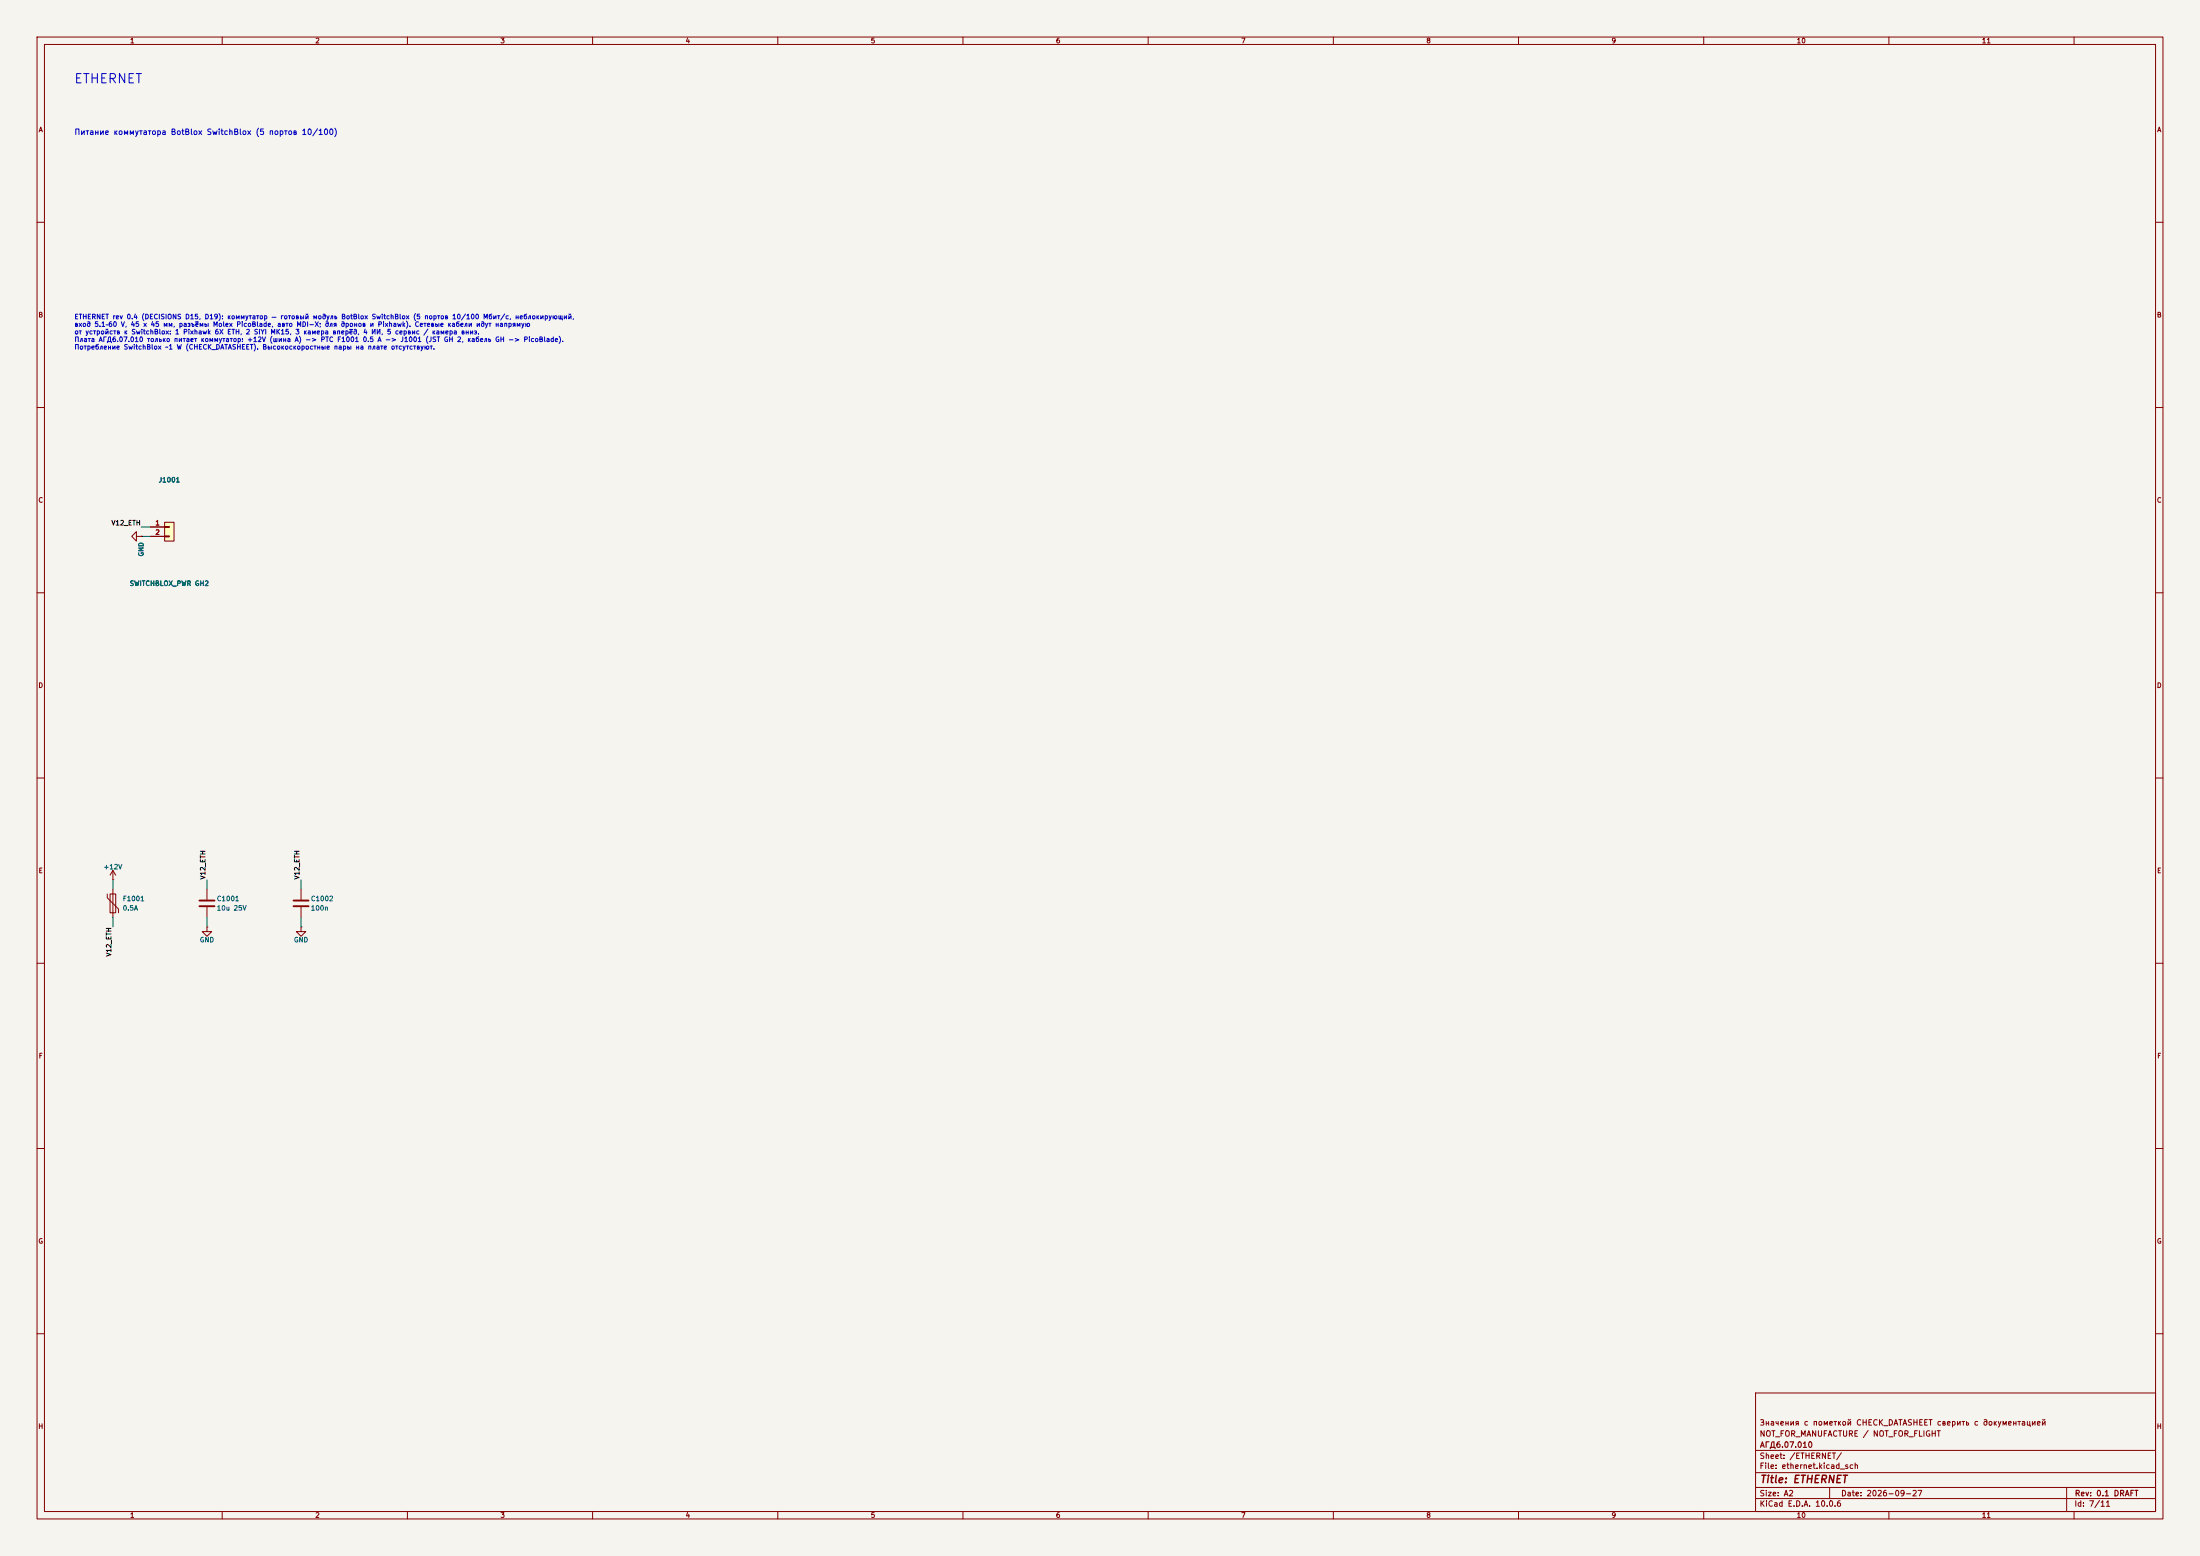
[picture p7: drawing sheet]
(kicad_sch (version 20260101) (generator "eeschema") (generator_version "10.0") (paper "A2") (title_block (title "ETHERNET") (date "2026-09-27") (rev "0.1 DRAFT") (company "АГД6.07.010") (comment 1 "NOT_FOR_MANUFACTURE / NOT_FOR_FLIGHT") (comment 2 "Значения с пометкой CHECK_DATASHEET сверить с документацией")) (lib_symbols (symbol "Connector_Generic:Conn_01x02"
  (pin_names
   (offset 1.016) (hide yes))
  (exclude_from_sim no)
  (in_bom yes)
  (on_board yes)
  (in_pos_files yes)
  (duplicate_pin_numbers_are_jumpers no)
  (property "Reference" "J" (at 0 2.54 0) (show_name no) (do_not_autoplace no) (effects (font (size 1.27 1.27))))
  (property "Value" "Conn_01x02" (at 0 -5.08 0) (show_name no) (do_not_autoplace no) (effects (font (size 1.27 1.27))))
  (property "Footprint" "" (at 0 0 0) (show_name no) (do_not_autoplace no) (hide yes) (effects (font (size 1.27 1.27))))
  (property "Datasheet" "" (at 0 0 0) (show_name no) (do_not_autoplace no) (hide yes) (effects (font (size 1.27 1.27))))
  (property "Description" "Generic connector, single row, 01x02, script generated (kicad-library-utils/schlib/autogen/connector/)" (at 0 0 0) (show_name no) (do_not_autoplace no) (hide yes) (effects (font (size 1.27 1.27))))
  (symbol "Conn_01x02_1_1"
   (rectangle (start -1.27 1.27) (end 1.27 -3.81) (stroke (width 0.254) (type default)) (fill (type background)))
   (rectangle (start -1.27 0.127) (end 0 -0.127) (stroke (width 0.1524) (type default)) (fill (type none)))
   (rectangle (start -1.27 -2.413) (end 0 -2.667) (stroke (width 0.1524) (type default)) (fill (type none)))
   (pin passive line (at -5.08 0 0) (length 3.81) (name "Pin_1" (effects (font (size 1.27 1.27)))) (number "1" (effects (font (size 1.27 1.27)))))
   (pin passive line (at -5.08 -2.54 0) (length 3.81) (name "Pin_2" (effects (font (size 1.27 1.27)))) (number "2" (effects (font (size 1.27 1.27))))))
  (embedded_fonts no))
(symbol "Device:C"
  (pin_numbers (hide yes))
  (pin_names
   (offset 0.254))
  (exclude_from_sim no)
  (in_bom yes)
  (on_board yes)
  (in_pos_files yes)
  (duplicate_pin_numbers_are_jumpers no)
  (property "Reference" "C" (at 0.635 2.54 0) (show_name no) (do_not_autoplace no) (effects (font (size 1.27 1.27)) (justify left)))
  (property "Value" "C" (at 0.635 -2.54 0) (show_name no) (do_not_autoplace no) (effects (font (size 1.27 1.27)) (justify left)))
  (property "Footprint" "" (at 0.9652 -3.81 0) (show_name no) (do_not_autoplace no) (hide yes) (effects (font (size 1.27 1.27))))
  (property "Datasheet" "" (at 0 0 0) (show_name no) (do_not_autoplace no) (hide yes) (effects (font (size 1.27 1.27))))
  (property "Description" "Unpolarized capacitor" (at 0 0 0) (show_name no) (do_not_autoplace no) (hide yes) (effects (font (size 1.27 1.27))))
  (symbol "C_0_1"
   (polyline (pts (xy -2.032 0.762) (xy 2.032 0.762)) (stroke (width 0.508) (type default)) (fill (type none)))
   (polyline (pts (xy -2.032 -0.762) (xy 2.032 -0.762)) (stroke (width 0.508) (type default)) (fill (type none))))
  (symbol "C_1_1"
   (pin passive line (at 0 3.81 270) (length 2.794) (name "" (effects (font (size 1.27 1.27)))) (number "1" (effects (font (size 1.27 1.27)))))
   (pin passive line (at 0 -3.81 90) (length 2.794) (name "" (effects (font (size 1.27 1.27)))) (number "2" (effects (font (size 1.27 1.27))))))
  (embedded_fonts no))
(symbol "Device:Polyfuse"
  (pin_numbers (hide yes))
  (pin_names
   (offset 0))
  (exclude_from_sim no)
  (in_bom yes)
  (on_board yes)
  (in_pos_files yes)
  (duplicate_pin_numbers_are_jumpers no)
  (property "Reference" "F" (at -2.54 0 90) (show_name no) (do_not_autoplace no) (effects (font (size 1.27 1.27))))
  (property "Value" "Polyfuse" (at 2.54 0 90) (show_name no) (do_not_autoplace no) (effects (font (size 1.27 1.27))))
  (property "Footprint" "" (at 1.27 -5.08 0) (show_name no) (do_not_autoplace no) (hide yes) (effects (font (size 1.27 1.27)) (justify left)))
  (property "Datasheet" "" (at 0 0 0) (show_name no) (do_not_autoplace no) (hide yes) (effects (font (size 1.27 1.27))))
  (property "Description" "Resettable fuse, polymeric positive temperature coefficient" (at 0 0 0) (show_name no) (do_not_autoplace no) (hide yes) (effects (font (size 1.27 1.27))))
  (symbol "Polyfuse_0_1"
   (polyline (pts (xy -1.524 2.54) (xy -1.524 1.524) (xy 1.524 -1.524) (xy 1.524 -2.54)) (stroke (width 0) (type default)) (fill (type none)))
   (rectangle (start -0.762 2.54) (end 0.762 -2.54) (stroke (width 0.254) (type default)) (fill (type none)))
   (polyline (pts (xy 0 2.54) (xy 0 -2.54)) (stroke (width 0) (type default)) (fill (type none))))
  (symbol "Polyfuse_1_1"
   (pin passive line (at 0 3.81 270) (length 1.27) (name "" (effects (font (size 1.27 1.27)))) (number "1" (effects (font (size 1.27 1.27)))))
   (pin passive line (at 0 -3.81 90) (length 1.27) (name "" (effects (font (size 1.27 1.27)))) (number "2" (effects (font (size 1.27 1.27))))))
  (embedded_fonts no))
(symbol "power:+12V"
  (power global)
  (pin_numbers (hide yes))
  (pin_names
   (offset 0) (hide yes))
  (exclude_from_sim no)
  (in_bom yes)
  (on_board yes)
  (in_pos_files yes)
  (duplicate_pin_numbers_are_jumpers no)
  (property "Reference" "#PWR" (at 0 -3.81 0) (show_name no) (do_not_autoplace no) (hide yes) (effects (font (size 1.27 1.27))))
  (property "Value" "+12V" (at 0 3.556 0) (show_name no) (do_not_autoplace no) (effects (font (size 1.27 1.27))))
  (property "Footprint" "" (at 0 0 0) (show_name no) (do_not_autoplace no) (hide yes) (effects (font (size 1.27 1.27))))
  (property "Datasheet" "" (at 0 0 0) (show_name no) (do_not_autoplace no) (hide yes) (effects (font (size 1.27 1.27))))
  (property "Description" "Power symbol creates a global label with name \"+12V\"" (at 0 0 0) (show_name no) (do_not_autoplace no) (hide yes) (effects (font (size 1.27 1.27))))
  (symbol "+12V_0_1"
   (polyline (pts (xy -0.762 1.27) (xy 0 2.54)) (stroke (width 0) (type default)) (fill (type none)))
   (polyline (pts (xy 0 2.54) (xy 0.762 1.27)) (stroke (width 0) (type default)) (fill (type none)))
   (polyline (pts (xy 0 0) (xy 0 2.54)) (stroke (width 0) (type default)) (fill (type none))))
  (symbol "+12V_1_1"
   (pin power_in line (at 0 0 90) (length 0) (name "" (effects (font (size 1.27 1.27)))) (number "1" (effects (font (size 1.27 1.27))))))
  (embedded_fonts no))
(symbol "power:GND"
  (power global)
  (pin_numbers (hide yes))
  (pin_names
   (offset 0) (hide yes))
  (exclude_from_sim no)
  (in_bom yes)
  (on_board yes)
  (in_pos_files yes)
  (duplicate_pin_numbers_are_jumpers no)
  (property "Reference" "#PWR" (at 0 -6.35 0) (show_name no) (do_not_autoplace no) (hide yes) (effects (font (size 1.27 1.27))))
  (property "Value" "GND" (at 0 -3.81 0) (show_name no) (do_not_autoplace no) (effects (font (size 1.27 1.27))))
  (property "Footprint" "" (at 0 0 0) (show_name no) (do_not_autoplace no) (hide yes) (effects (font (size 1.27 1.27))))
  (property "Datasheet" "" (at 0 0 0) (show_name no) (do_not_autoplace no) (hide yes) (effects (font (size 1.27 1.27))))
  (property "Description" "Power symbol creates a global label with name \"GND\" , ground" (at 0 0 0) (show_name no) (do_not_autoplace no) (hide yes) (effects (font (size 1.27 1.27))))
  (symbol "GND_0_1"
   (polyline (pts (xy 0 0) (xy 0 -1.27) (xy 1.27 -1.27) (xy 0 -2.54) (xy -1.27 -1.27) (xy 0 -1.27)) (stroke (width 0) (type default)) (fill (type none))))
  (symbol "GND_1_1"
   (pin power_in line (at 0 0 270) (length 0) (name "" (effects (font (size 1.27 1.27)))) (number "1" (effects (font (size 1.27 1.27))))))
  (embedded_fonts no))) (text "ETHERNET" (exclude_from_sim no) (at 20 20 0) (effects (font (size 2.5 2.5)) (justify left top)))
(text "Питание коммутатора BotBlox SwitchBlox (5 портов 10/100)" (exclude_from_sim no) (at 20 35 0) (effects (font (size 1.5 1.5)) (justify left top)))
(text "ETHERNET rev 0.4 (DECISIONS D15, D19): коммутатор — готовый модуль BotBlox SwitchBlox (5 портов 10/100 Мбит/с, неблокирующий,\nвход 5.1–60 V, 45 x 45 мм, разъёмы Molex PicoBlade, авто MDI-X; для дронов и Pixhawk). Сетевые кабели идут напрямую\nот устройств к SwitchBlox: 1 Pixhawk 6X ETH, 2 SIYI MK15, 3 камера вперёд, 4 ИИ, 5 сервис / камера вниз.\nПлата АГД6.07.010 только питает коммутатор: +12V (шина А) -> PTC F1001 0.5 A -> J1001 (JST GH 2, кабель GH -> PicoBlade).\nПотребление SwitchBlox ~1 W (CHECK_DATASHEET). Высокоскоростные пары на плате отсутствуют." (exclude_from_sim no) (at 20 85 0) (effects (font (size 1.27 1.27)) (justify left top)))
(symbol (lib_id "Connector_Generic:Conn_01x02") (at 45.72 142.24 0) (unit 1) (body_style 1) (exclude_from_sim no) (in_bom yes) (on_board yes) (in_pos_files yes) (dnp no) (property "Reference" "J1001" (at 45.72 129.54 0) (show_name no) (do_not_autoplace no) (effects (font (size 1.27 1.27)))) (property "Value" "SWITCHBLOX_PWR GH2" (at 45.72 157.48 0) (show_name no) (do_not_autoplace no) (effects (font (size 1.27 1.27)))) (property "Footprint" "Connector_JST:JST_GH_SM02B-GHS-TB_1x02-1MP_P1.25mm_Horizontal" (at 45.72 142.24 0) (hide yes) (show_name no) (do_not_autoplace no) (effects (font (size 1.27 1.27)))) (property "Datasheet" "" (at 45.72 142.24 0) (hide yes) (show_name no) (do_not_autoplace no) (effects (font (size 1.27 1.27)))) (property "Description" "Generic connector, single row, 01x02, script generated (kicad-library-utils/schlib/autogen/connector/)" (at 45.72 142.24 0) (hide yes) (show_name no) (do_not_autoplace no) (effects (font (size 1.27 1.27)))) (pin "1") (pin "2"))
(wire (pts (xy 40.64 142.24) (xy 38.1 142.24)) (stroke (width 0) (type default)))
(label "V12_ETH" (at 38.1 142.24 180) (effects (font (size 1.27 1.27)) (justify right bottom)))
(wire (pts (xy 40.64 144.78) (xy 38.1 144.78)) (stroke (width 0) (type default)))
(symbol (lib_id "power:GND") (at 38.1 144.78 270) (unit 1) (body_style 1) (exclude_from_sim no) (in_bom yes) (on_board yes) (in_pos_files yes) (dnp no) (property "Reference" "#PWR280" (at 38.1 148.28 0) (hide yes) (show_name no) (do_not_autoplace no) (effects (font (size 1.27 1.27)))) (property "Value" "GND" (at 38.1 148.28 0) (show_name no) (do_not_autoplace no) (effects (font (size 1.27 1.27)))) (property "Footprint" "" (at 38.1 144.78 0) (hide yes) (show_name no) (do_not_autoplace no) (effects (font (size 1.27 1.27)))) (property "Datasheet" "" (at 38.1 144.78 0) (hide yes) (show_name no) (do_not_autoplace no) (effects (font (size 1.27 1.27)))) (property "Description" "Power symbol creates a global label with name \"GND\" , ground" (at 38.1 144.78 0) (hide yes) (show_name no) (do_not_autoplace no) (effects (font (size 1.27 1.27)))) (pin "1"))
(symbol (lib_id "Device:Polyfuse") (at 30.48 243.84 0) (unit 1) (body_style 1) (exclude_from_sim no) (in_bom yes) (on_board yes) (in_pos_files yes) (dnp no) (property "Reference" "F1001" (at 33.02 242.57 0) (show_name no) (do_not_autoplace no) (effects (font (size 1.27 1.27)) (justify left))) (property "Value" "0.5A" (at 33.02 245.11 0) (show_name no) (do_not_autoplace no) (effects (font (size 1.27 1.27)) (justify left))) (property "Footprint" "Fuse:Fuse_1206_3216Metric" (at 30.48 243.84 0) (hide yes) (show_name no) (do_not_autoplace no) (effects (font (size 1.27 1.27)))) (property "Datasheet" "" (at 30.48 243.84 0) (hide yes) (show_name no) (do_not_autoplace no) (effects (font (size 1.27 1.27)))) (property "Description" "Resettable fuse, polymeric positive temperature coefficient" (at 30.48 243.84 0) (hide yes) (show_name no) (do_not_autoplace no) (effects (font (size 1.27 1.27)))) (pin "1") (pin "2"))
(wire (pts (xy 30.48 240.03) (xy 30.48 237.49)) (stroke (width 0) (type default)))
(symbol (lib_id "power:+12V") (at 30.48 237.49 0) (unit 1) (body_style 1) (exclude_from_sim no) (in_bom yes) (on_board yes) (in_pos_files yes) (dnp no) (property "Reference" "#PWR281" (at 30.48 240.99 0) (hide yes) (show_name no) (do_not_autoplace no) (effects (font (size 1.27 1.27)))) (property "Value" "+12V" (at 30.48 233.99 0) (show_name no) (do_not_autoplace no) (effects (font (size 1.27 1.27)))) (property "Footprint" "" (at 30.48 237.49 0) (hide yes) (show_name no) (do_not_autoplace no) (effects (font (size 1.27 1.27)))) (property "Datasheet" "" (at 30.48 237.49 0) (hide yes) (show_name no) (do_not_autoplace no) (effects (font (size 1.27 1.27)))) (property "Description" "Power symbol creates a global label with name \"+12V\"" (at 30.48 237.49 0) (hide yes) (show_name no) (do_not_autoplace no) (effects (font (size 1.27 1.27)))) (pin "1"))
(wire (pts (xy 30.48 247.65) (xy 30.48 250.19)) (stroke (width 0) (type default)))
(label "V12_ETH" (at 30.48 250.19 270) (effects (font (size 1.27 1.27)) (justify right bottom)))
(symbol (lib_id "Device:C") (at 55.88 243.84 0) (unit 1) (body_style 1) (exclude_from_sim no) (in_bom yes) (on_board yes) (in_pos_files yes) (dnp no) (property "Reference" "C1001" (at 58.42 242.57 0) (show_name no) (do_not_autoplace no) (effects (font (size 1.27 1.27)) (justify left))) (property "Value" "10u 25V" (at 58.42 245.11 0) (show_name no) (do_not_autoplace no) (effects (font (size 1.27 1.27)) (justify left))) (property "Footprint" "Capacitor_SMD:C_1210_3225Metric" (at 55.88 243.84 0) (hide yes) (show_name no) (do_not_autoplace no) (effects (font (size 1.27 1.27)))) (property "Datasheet" "" (at 55.88 243.84 0) (hide yes) (show_name no) (do_not_autoplace no) (effects (font (size 1.27 1.27)))) (property "Description" "Unpolarized capacitor" (at 55.88 243.84 0) (hide yes) (show_name no) (do_not_autoplace no) (effects (font (size 1.27 1.27)))) (pin "1") (pin "2"))
(wire (pts (xy 55.88 240.03) (xy 55.88 237.49)) (stroke (width 0) (type default)))
(label "V12_ETH" (at 55.88 237.49 90) (effects (font (size 1.27 1.27)) (justify left bottom)))
(wire (pts (xy 55.88 247.65) (xy 55.88 250.19)) (stroke (width 0) (type default)))
(symbol (lib_id "power:GND") (at 55.88 250.19 0) (unit 1) (body_style 1) (exclude_from_sim no) (in_bom yes) (on_board yes) (in_pos_files yes) (dnp no) (property "Reference" "#PWR282" (at 55.88 253.69 0) (hide yes) (show_name no) (do_not_autoplace no) (effects (font (size 1.27 1.27)))) (property "Value" "GND" (at 55.88 253.69 0) (show_name no) (do_not_autoplace no) (effects (font (size 1.27 1.27)))) (property "Footprint" "" (at 55.88 250.19 0) (hide yes) (show_name no) (do_not_autoplace no) (effects (font (size 1.27 1.27)))) (property "Datasheet" "" (at 55.88 250.19 0) (hide yes) (show_name no) (do_not_autoplace no) (effects (font (size 1.27 1.27)))) (property "Description" "Power symbol creates a global label with name \"GND\" , ground" (at 55.88 250.19 0) (hide yes) (show_name no) (do_not_autoplace no) (effects (font (size 1.27 1.27)))) (pin "1"))
(symbol (lib_id "Device:C") (at 81.28 243.84 0) (unit 1) (body_style 1) (exclude_from_sim no) (in_bom yes) (on_board yes) (in_pos_files yes) (dnp no) (property "Reference" "C1002" (at 83.82 242.57 0) (show_name no) (do_not_autoplace no) (effects (font (size 1.27 1.27)) (justify left))) (property "Value" "100n" (at 83.82 245.11 0) (show_name no) (do_not_autoplace no) (effects (font (size 1.27 1.27)) (justify left))) (property "Footprint" "Capacitor_SMD:C_0402_1005Metric" (at 81.28 243.84 0) (hide yes) (show_name no) (do_not_autoplace no) (effects (font (size 1.27 1.27)))) (property "Datasheet" "" (at 81.28 243.84 0) (hide yes) (show_name no) (do_not_autoplace no) (effects (font (size 1.27 1.27)))) (property "Description" "Unpolarized capacitor" (at 81.28 243.84 0) (hide yes) (show_name no) (do_not_autoplace no) (effects (font (size 1.27 1.27)))) (pin "1") (pin "2"))
(wire (pts (xy 81.28 240.03) (xy 81.28 237.49)) (stroke (width 0) (type default)))
(label "V12_ETH" (at 81.28 237.49 90) (effects (font (size 1.27 1.27)) (justify left bottom)))
(wire (pts (xy 81.28 247.65) (xy 81.28 250.19)) (stroke (width 0) (type default)))
(symbol (lib_id "power:GND") (at 81.28 250.19 0) (unit 1) (body_style 1) (exclude_from_sim no) (in_bom yes) (on_board yes) (in_pos_files yes) (dnp no) (property "Reference" "#PWR283" (at 81.28 253.69 0) (hide yes) (show_name no) (do_not_autoplace no) (effects (font (size 1.27 1.27)))) (property "Value" "GND" (at 81.28 253.69 0) (show_name no) (do_not_autoplace no) (effects (font (size 1.27 1.27)))) (property "Footprint" "" (at 81.28 250.19 0) (hide yes) (show_name no) (do_not_autoplace no) (effects (font (size 1.27 1.27)))) (property "Datasheet" "" (at 81.28 250.19 0) (hide yes) (show_name no) (do_not_autoplace no) (effects (font (size 1.27 1.27)))) (property "Description" "Power symbol creates a global label with name \"GND\" , ground" (at 81.28 250.19 0) (hide yes) (show_name no) (do_not_autoplace no) (effects (font (size 1.27 1.27)))) (pin "1"))   (embedded_fonts no))
